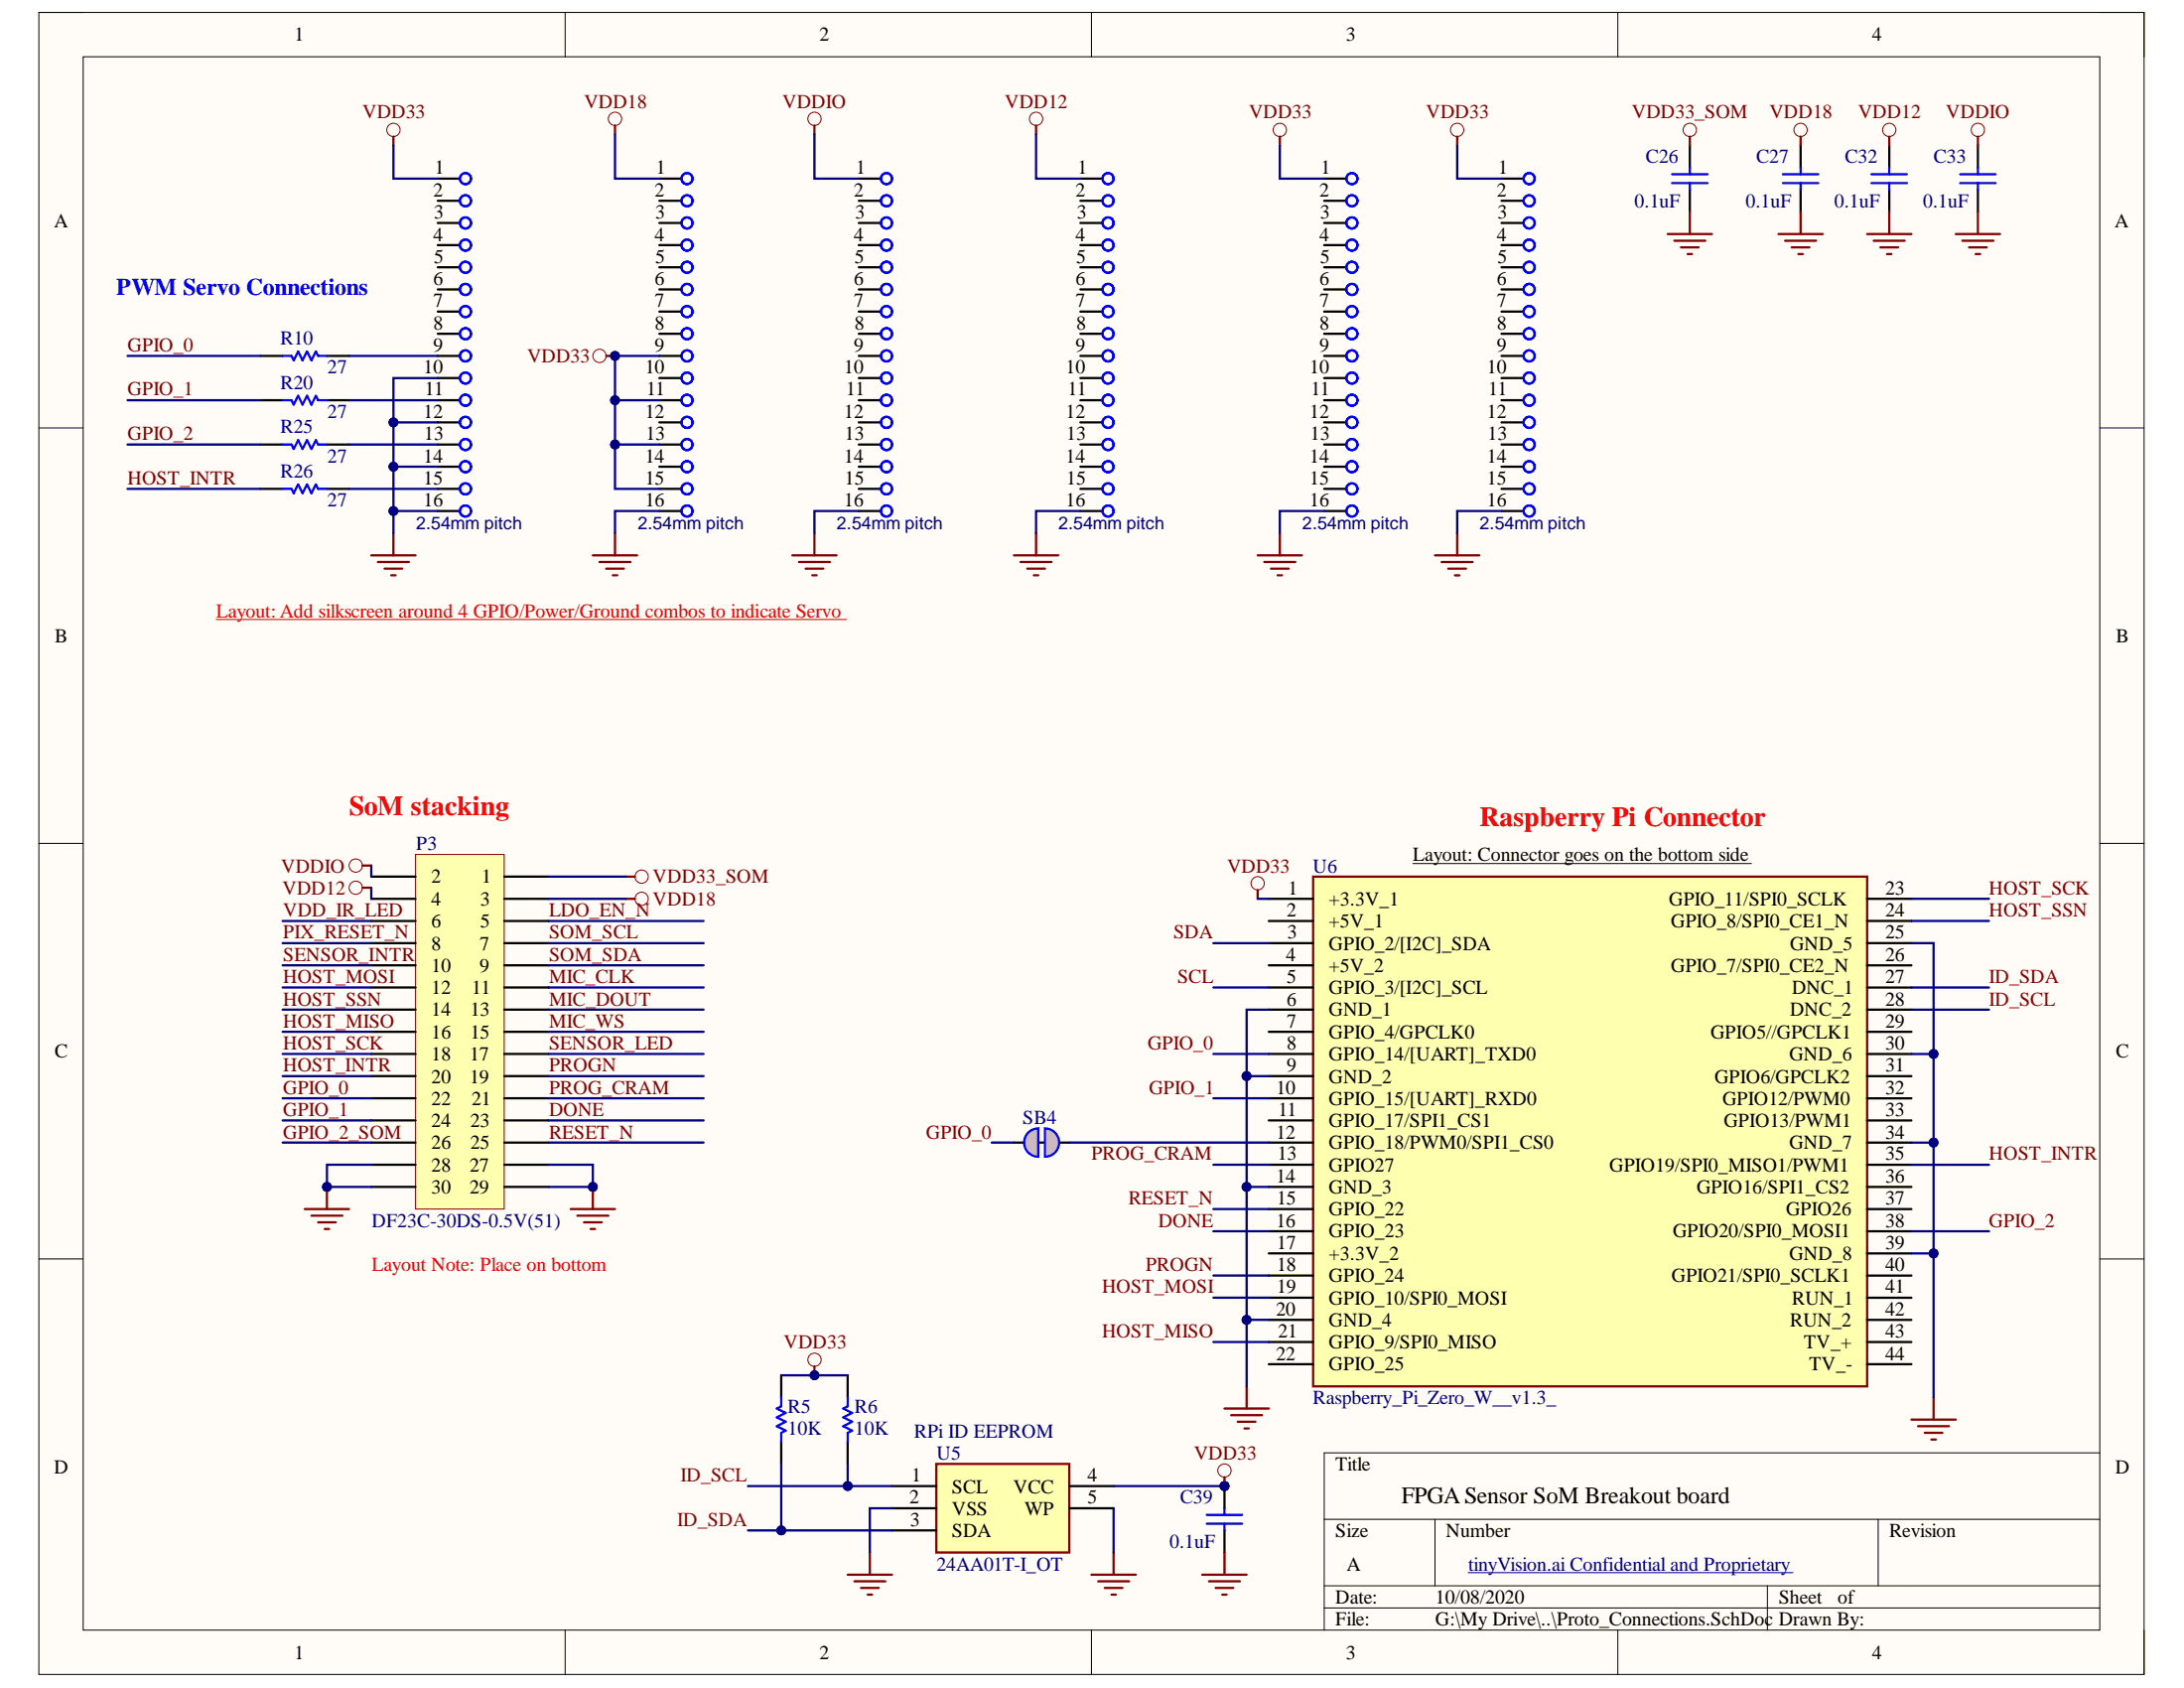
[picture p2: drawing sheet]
# Altium project DevKit.PrjPcb
1 sheet, 21 parts. Net scope: global (net labels, ports and power ports of the same name join across sheets).
Board file: DevKit - PCB.PcbDoc

## Sheet Proto_Connections.SchDoc
size A

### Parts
C26  0.1uF  [CAPC1005X60N]
C27  0.1uF  [CAPC1005X60N]
C32  0.1uF  [CAPC1005X60N]
C33  0.1uF  [CAPC1005X60N]
C39  0.1uF  [CAPC1005X60N]
LEFT2  value 2.54mm pitch  [HDR2x8]  (hidden comment: CONN_GENERIC_16)
LEFT3  value 2.54mm pitch  [HDR2x8]  (hidden comment: CONN_GENERIC_16)
LEFT4  value 2.54mm pitch  [HDR2x8]  (hidden comment: CONN_GENERIC_16)
LEFT5  value 2.54mm pitch  [HDR2x8]  (hidden comment: CONN_GENERIC_16)
LEFT6  value 2.54mm pitch  [HDR2x8]  (hidden comment: CONN_GENERIC_16)
LEFT7  value 2.54mm pitch  [HDR2x8]  (hidden comment: CONN_GENERIC_16)
P3  DF23C-30DS-0.5V(51)  [DF23C-30DS-0.5V]
R5  10K  [RESC1005X40N]
R6  10K  [RESC1005X40N]
R10  27  [RESC1005X40N]
R20  27  [RESC1005X40N]
R25  27  [RESC1005X40N]
R26  27  [RESC1005X40N]
SB4  Solderbridge  [Solderbridge_Shorted]  (value not drawn)  (net tie, no BOM)
U5  24AA01T-I_OT  [SOT23-5]
U6  Raspberry_Pi_Zero_W__v1.3_  [RPI0w1.3]

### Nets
GND: C26.2 C27.2 C32.2 C33.2 C39.1 LEFT2.10 LEFT2.12 LEFT2.14 LEFT2.16 LEFT3.16 LEFT4.16 LEFT5.16 LEFT6.16 LEFT7.16 P3.27 P3.28 P3.29 P3.30 U5.2(VSS) U5.5(WP) U6.6(GND_1) U6.9(GND_2) U6.14(GND_3) U6.20(GND_4) U6.25(GND_5) U6.30(GND_6) U6.34(GND_7) U6.39(GND_8)
VDD12: C32.1 LEFT5.1 P3.4
VDD18: C27.1 LEFT3.1 P3.3
VDD33: C39.2 LEFT2.1 LEFT3.9 LEFT3.11 LEFT3.13 LEFT3.15 LEFT6.1 LEFT7.1 R5.2 R6.2 U5.4(VCC) U6.1(+3.3V_1)
VDD33_SOM: C26.1 P3.1
VDDIO: C33.1 LEFT4.1 P3.2
DONE: P3.23 U6.16(GPIO_23)
GPIO_0: P3.22 R10.2 SB4.2 U6.8(GPIO_14/[UART]_TXD0)
GPIO_1: P3.24 R20.2 U6.10(GPIO_15/[UART]_RXD0)
GPIO_2: R25.2 U6.38(GPIO20/SPI0_MOSI1)
GPIO_2_SOM: P3.26
HOST_INTR: P3.20 R26.2 U6.35(GPIO19/SPI0_MISO1/PWM1)
HOST_MISO: P3.16 U6.21(GPIO_9/SPI0_MISO)
HOST_MOSI: P3.12 U6.19(GPIO_10/SPI0_MOSI)
HOST_SCK: P3.18 U6.23(GPIO_11/SPI0_SCLK)
HOST_SSN: P3.14 U6.24(GPIO_8/SPI0_CE1_N)
ID_SCL: R6.1 U5.1(SCL) U6.28(DNC_2)
ID_SDA: R5.1 U5.3(SDA) U6.27(DNC_1)
LDO_EN_N: P3.5
MIC_CLK: P3.11
MIC_DOUT: P3.13
MIC_WS: P3.15
PIX_RESET_N: P3.8
PROG_CRAM: P3.21 U6.13(GPIO27)
PROGN: P3.19 U6.18(GPIO_24)
RESET_N: P3.25 U6.15(GPIO_22)
SCL: U6.5(GPIO_3/[I2C]_SCL)
SDA: U6.3(GPIO_2/[I2C]_SDA)
SENSOR_INTR: P3.10
SENSOR_LED: P3.17
SOM_SCL: P3.7
SOM_SDA: P3.9
VDD_IR_LED: P3.6
NetLEFT2_9: LEFT2.9 R10.1
NetLEFT2_11: LEFT2.11 R20.1
NetLEFT2_13: LEFT2.13 R25.1
NetLEFT2_15: LEFT2.15 R26.1
NetSB4_1: SB4.1 U6.12(GPIO_18/PWM0/SPI1_CS0)

Not connected (* = marked no-connect by the designer): LEFT2 2 3 4 5 6 7 8; LEFT3 2 3 4 5 6 7 8 10 12 14; LEFT4 2 3 4 5 6 7 8 9 10 11 12 13 14 15; LEFT5 2 3 4 5 6 7 8 9 10 11 12 13 14 15; LEFT6 2 3 4 5 6 7 8 9 10 11 12 13 14 15; LEFT7 2 3 4 5 6 7 8 9 10 11 12 13 14 15; U6 2(+5V_1) 4(+5V_2) 7(GPIO_4/GPCLK0) 11(GPIO_17/SPI1_CS1) 17(+3.3V_2) 22(GPIO_25) 26(GPIO_7/SPI0_CE2_N) 29(GPIO5//GPCLK1) 31(GPIO6/GPCLK2) 32(GPIO12/PWM0) 33(GPIO13/PWM1) 36(GPIO16/SPI1_CS2) 37(GPIO26) 40(GPIO21/SPI0_SCLK1)

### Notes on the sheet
- (near R10) PWM Servo Connections
- Layout: Add silkscreen around 4 GPIO/Power/Ground combos to indicate Servo
- (near P3) SoM stacking
- (near U6) Raspberry Pi Connector
- (near U6) Layout: Connector goes on the bottom side
- (near P3) Layout Note: Place on bottom
- RPi ID EEPROM
- FPGA Sensor SoM Breakout board
- tinyVision.ai Confidential and Proprietary
